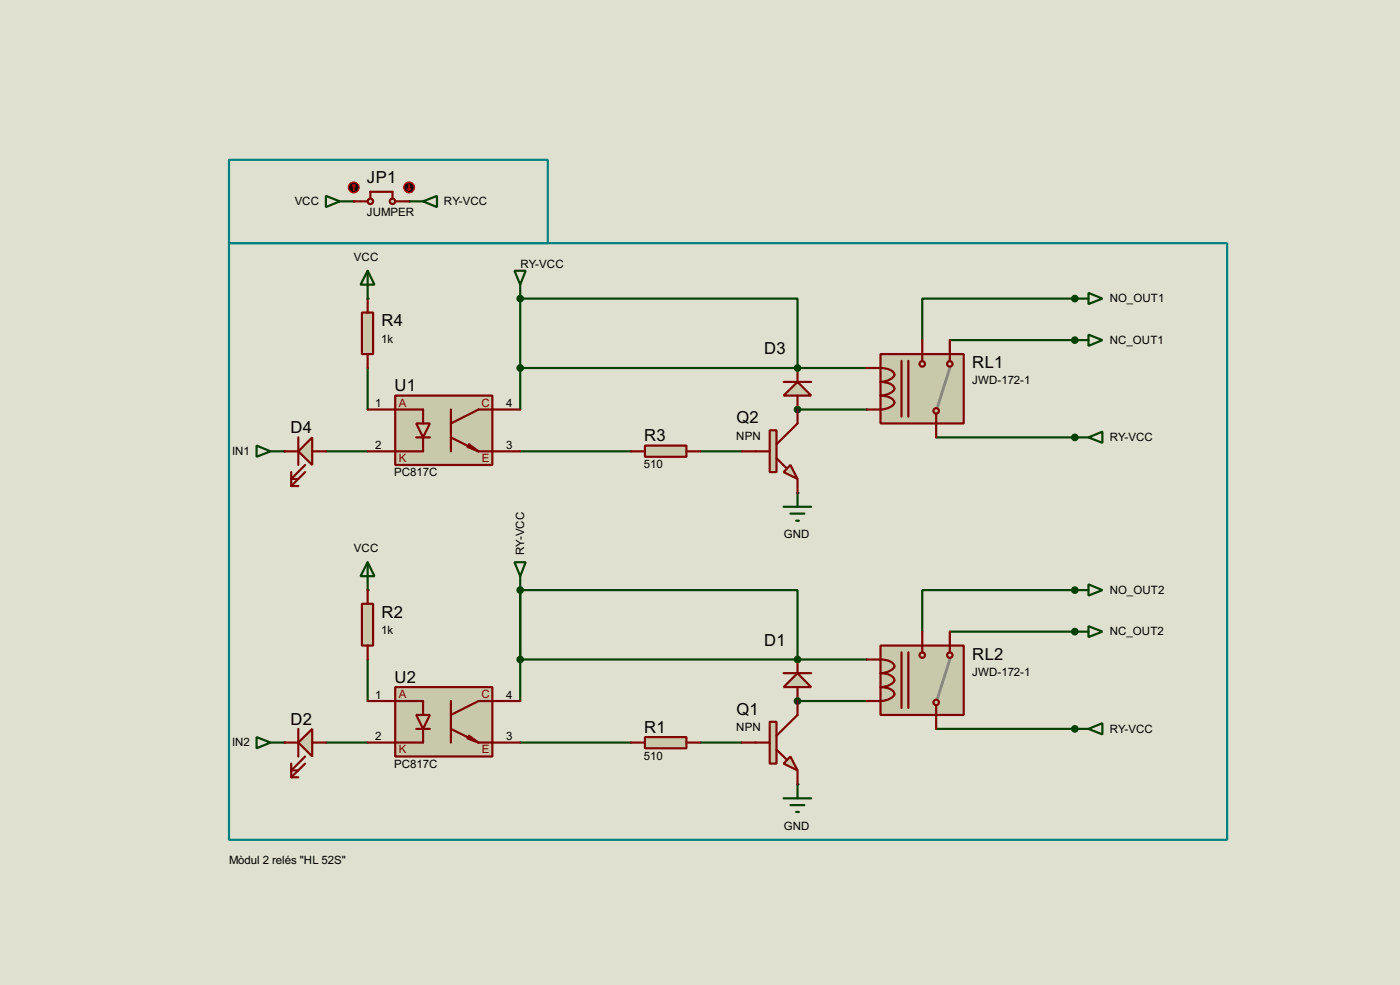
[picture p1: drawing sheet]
<svg xmlns="http://www.w3.org/2000/svg" width="256mm" height="180mm" viewBox="0 0 256 180" stroke-linecap="round" stroke-linejoin="round" font-family="sans-serif">
<path d="M0 0h256.5v180.3h-256.5z" fill="#e0e0d0"/>
<path d="M95.3 135.9h20.3" fill="none" stroke="#004000" stroke-width=".4"/>
<g fill="#004000">
<circle cx="146.1" cy="120.7" r=".2"/>
<circle cx="146.1" cy="128.3" r=".2"/>
</g>
<path d="M67.4 67.4v7.6M95.3 82.6h20.3" fill="none" stroke="#004000" stroke-width=".4"/>
<g fill="#004000">
<circle cx="146.1" cy="67.4" r=".2"/>
<circle cx="146.1" cy="75" r=".2"/>
</g>
<path d="M146.1 67.4h12.7M146.1 75h12.7M128.3 82.6h7.6M146.1 120.7h12.7M146.1 128.3h12.7" fill="none" stroke="#004000" stroke-width=".4"/>
<g fill="#004000">
<circle cx="146.1" cy="75" r=".2"/>
<circle cx="146.1" cy="90.2" r=".2"/>
</g>
<path d="M128.3 135.9h7.6" fill="none" stroke="#004000" stroke-width=".4"/>
<g fill="#004000">
<circle cx="146.1" cy="128.3" r=".2"/>
<circle cx="146.1" cy="143.6" r=".2"/>
</g>
<path d="M59.7 135.9h7.7" fill="none" stroke="#004000" stroke-width=".4"/>
<circle cx="52.1" cy="135.9" r=".2" fill="#004000"/>
<path d="M196.9 108h-27.9v7.6" fill="none" stroke="#004000" stroke-width=".4"/>
<circle cx="196.9" cy="108" r=".2" fill="#004000"/>
<path d="M59.7 82.6h7.7" fill="none" stroke="#004000" stroke-width=".4"/>
<g fill="#004000">
<circle cx="52.1" cy="82.6" r=".2"/>
<circle cx="67.4" cy="108" r=".2"/>
</g>
<path d="M67.4 120.7v7.6" fill="none" stroke="#004000" stroke-width=".4"/>
<circle cx="67.4" cy="54.7" r=".2" fill="#004000"/>
<path d="M196.9 54.7h-27.9v7.6M146.1 67.4h-50.8v7.6M146.1 120.7h-50.8v7.6" fill="none" stroke="#004000" stroke-width=".4"/>
<circle cx="196.9" cy="54.7" r=".2" fill="#004000"/>
<path d="M174 62.3h22.9" fill="none" stroke="#004000" stroke-width=".4"/>
<circle cx="196.9" cy="62.3" r=".2" fill="#004000"/>
<path d="M174 115.6h22.9" fill="none" stroke="#004000" stroke-width=".4"/>
<circle cx="196.9" cy="115.6" r=".2" fill="#004000"/>
<path d="M171.5 133.4h25.4" fill="none" stroke="#004000" stroke-width=".4"/>
<g fill="#004000">
<circle cx="196.9" cy="133.4" r=".2"/>
<circle cx="95.3" cy="54.7" r=".2"/>
</g>
<path d="M95.3 67.4v-12.7h50.8v12.7M95.3 108v12.7" fill="none" stroke="#004000" stroke-width=".4"/>
<circle cx="95.3" cy="108" r=".2" fill="#004000"/>
<path d="M171.5 80.1h25.4M95.3 120.7v-12.7h50.8v12.7" fill="none" stroke="#004000" stroke-width=".4"/>
<g fill="#004000">
<circle cx="196.9" cy="80.1" r=".2"/>
<circle cx="64.8" cy="36.9" r=".2"/>
<circle cx="75" cy="36.9" r=".2"/>
</g>
<path d="M72.4 125.8h17.8v12.7h-17.8z" fill="#c8c8aa" stroke="#800000" stroke-width=".4"/>
<path d="M76.3 130.9h2.5l-1.3 2.5z" fill="#c8c8aa" stroke="#800000" stroke-width=".4"/>
<path d="M67.4 128.3h10.1v2.6M76.3 133.4h2.5M77.5 133.4v2.5h-10.1M82.6 128.3v7.6M82.6 133.4l5.1 2.5M85.7 135.2l2 .7M85.9 134.7l1.8 1.2M87.7 135.9h7.6M95.3 128.3h-7.6l-5.1 2.6" fill="none" stroke="#800000" stroke-width=".4"/>
<path d="M118.2 134.9h7.6v2.1h-7.6z" fill="#c8c8aa" stroke="#800000" stroke-width=".4"/>
<path d="M115.6 135.9h2.6M125.8 135.9h2.5" fill="none" stroke="#800000" stroke-width=".4"/>
<path d="M146.1 123.2l2.5 2.6h-5z" fill="#c8c8aa" stroke="#800000" stroke-width=".4"/>
<path d="M143.6 123.2h5M146.1 120.7v2.5M146.1 125.8v2.5" fill="none" stroke="#800000" stroke-width=".4"/>
<g fill="#004000" stroke="#004000" stroke-width=".4">
<circle cx="146.1" cy="120.7" r=".5"/>
<circle cx="146.1" cy="128.3" r=".5"/>
</g>
<path d="M72.4 72.4h17.8v12.7h-17.8z" fill="#c8c8aa" stroke="#800000" stroke-width=".4"/>
<path d="M76.3 77.5h2.5l-1.3 2.6z" fill="#c8c8aa" stroke="#800000" stroke-width=".4"/>
<path d="M67.4 75h10.1v2.5M82.6 75v7.6M95.3 75h-7.6l-5.1 2.5M76.3 80.1h2.5M77.5 80.1v2.5h-10.1M82.6 80.1l5.1 2.5M85.7 81.8l2 .8M85.9 81.3l1.8 1.3M87.7 82.6h7.6" fill="none" stroke="#800000" stroke-width=".4"/>
<path d="M118.2 81.6h7.6v2h-7.6z" fill="#c8c8aa" stroke="#800000" stroke-width=".4"/>
<path d="M115.6 82.6h2.6M125.8 82.6h2.5" fill="none" stroke="#800000" stroke-width=".4"/>
<path d="M66.3 57.2h2.1v7.6h-2.1z" fill="#c8c8aa" stroke="#800000" stroke-width=".4"/>
<path d="M67.4 54.7v2.5M67.4 64.8v2.6" fill="none" stroke="#800000" stroke-width=".4"/>
<path d="M143.6 72.4l2.5-2.5 2.5 2.5z" fill="#c8c8aa" stroke="#800000" stroke-width=".4"/>
<path d="M143.6 69.9h5M146.1 67.4v2.5M146.1 72.4v2.6" fill="none" stroke="#800000" stroke-width=".4"/>
<g fill="#004000" stroke="#004000" stroke-width=".4">
<circle cx="146.1" cy="67.4" r=".5"/>
<circle cx="146.1" cy="75" r=".5"/>
</g>
<path d="M42 44.5h182.8v109.2h-182.8z" fill="none" stroke="#008080" stroke-width=".4"/>
<path d="M161.3 64.8h15.3v12.7h-15.3z" fill="#c8c8aa" stroke="#800000" stroke-width=".4"/>
<path d="M174 67.4l-2.2 7.1" fill="none" stroke="#808080" stroke-width=".5"/>
<g fill="#c8c8aa" stroke="#800000" stroke-width=".4">
<circle cx="171.5" cy="75.2" r=".5"/>
<circle cx="168.9" cy="66.6" r=".5"/>
</g>
<path d="M161.3 67.4a3.2 3.2 0 0 1 2.5 .8 .89 .89 0 0 1-.7 1.2l-1.2 .4-.6 .1a3.2 3.2 0 0 1 2.5 .9 .86 .86 0 0 1-.7 1.2l-1.2 .3-.6 .1a2.33 2.33 0 0 1 2.6 1.3 2.68 2.68 0 0 1-2.6 1.3M165.2 66.1v10.2M166.4 66.1v10.2M169 64.8v1.3M171.5 75.7v1.8" fill="none" stroke="#800000" stroke-width=".4"/>
<circle cx="174" cy="66.6" r=".5" fill="#c8c8aa" stroke="#800000" stroke-width=".4"/>
<path d="M158.8 67.4h2.5M158.8 75h2.5M169 62.3v2.5M171.5 77.5v2.6M174 62.3v3.8" fill="none" stroke="#800000" stroke-width=".4"/>
<path d="M161.3 118.2h15.3v12.7h-15.3z" fill="#c8c8aa" stroke="#800000" stroke-width=".4"/>
<path d="M174 120.7l-2.2 7.1" fill="none" stroke="#808080" stroke-width=".5"/>
<g fill="#c8c8aa" stroke="#800000" stroke-width=".4">
<circle cx="171.5" cy="128.6" r=".5"/>
<circle cx="168.9" cy="119.9" r=".5"/>
</g>
<path d="M165.2 119.4v10.2M166.4 119.4v10.2M169 118.2v1.2M161.3 120.7a3.2 3.2 0 0 1 2.5 .9 .86 .86 0 0 1-.7 1.2l-1.2 .3-.6 .1a2.33 2.33 0 0 1 2.6 1.3 2.68 2.68 0 0 1-2.6 1.3 3.1 3.1 0 0 1 2.5 .9 .88 .88 0 0 1-.7 1.2l-1.2 .3-.6 .1M171.5 129.1v1.8" fill="none" stroke="#800000" stroke-width=".4"/>
<circle cx="174" cy="119.9" r=".5" fill="#c8c8aa" stroke="#800000" stroke-width=".4"/>
<path d="M169 115.6v2.6M174 115.6v3.8M158.8 120.7h2.5M158.8 128.3h2.5M171.5 130.9v2.5" fill="none" stroke="#800000" stroke-width=".4"/>
<path d="M143.6 92.8h5M144.8 94h2.6M145.9 95.3h.5M146.1 90.2v2.6" fill="none" stroke="#004000" stroke-width=".4"/>
<path d="M144.8 85.1l1.3 2.6-2.5-1.3z" fill="#c8c8aa" stroke="#800000" stroke-width=".4"/>
<path d="M141 78.8h1.3v7.6h-1.3z" fill="#c8c8aa" stroke="#800000" stroke-width=".4"/>
<path d="M146.1 75v2.5l-3.8 3.8M135.9 82.6h5.1M142.3 83.9l1.8 1.8M146.1 87.7v2.5" fill="none" stroke="#800000" stroke-width=".4"/>
<path d="M143.6 146.1h5M144.8 147.4h2.6M145.9 148.6h.5M146.1 143.6v2.5" fill="none" stroke="#004000" stroke-width=".4"/>
<path d="M144.8 138.5l1.3 2.5-2.5-1.2z" fill="#c8c8aa" stroke="#800000" stroke-width=".4"/>
<path d="M141 132.1h1.3v7.7h-1.3z" fill="#c8c8aa" stroke="#800000" stroke-width=".4"/>
<path d="M135.9 135.9h5.1M142.3 137.2l1.8 1.8M146.1 128.3v2.6l-3.8 3.8M146.1 141v2.6" fill="none" stroke="#800000" stroke-width=".4"/>
<path d="M47 81.6l2.6 1-2.6 1zM49.6 82.6h2.5M47 134.9l2.6 1-2.6 1.1zM49.6 135.9h2.5" fill="none" stroke="#004000" stroke-width=".4"/>
<path d="M54.7 135.9l2.5-2.5v5.1z" fill="#c8c8aa" stroke="#800000" stroke-width=".4"/>
<path d="M52.1 135.9h2.6M53.4 139.8v2.5M54.7 133.4v5.1M55.9 138.5l-2.5 2.5h1.3M55.9 139.8l-2.5 2.5M57.2 135.9h2.5M53.4 142.3h1.3" fill="none" stroke="#800000" stroke-width=".4"/>
<path d="M196.9 108h2.5M199.4 107l2.6 1-2.6 1z" fill="none" stroke="#004000" stroke-width=".4"/>
<circle cx="196.9" cy="108" r=".5" fill="#004000" stroke="#004000" stroke-width=".4"/>
<path d="M54.7 82.6l2.5-2.5v5z" fill="#c8c8aa" stroke="#800000" stroke-width=".4"/>
<path d="M52.1 82.6h2.6M53.4 89h1.3M53.4 86.4v2.6M54.7 80.1v5M55.9 85.1l-2.5 2.6h1.3M55.9 86.4l-2.5 2.6M57.2 82.6h2.5" fill="none" stroke="#800000" stroke-width=".4"/>
<path d="M67.4 102.9l1.2 2.6h-2.5zM67.4 102.9v5.1" fill="none" stroke="#004000" stroke-width=".4"/>
<path d="M66.3 110.5h2.1v7.7h-2.1z" fill="#c8c8aa" stroke="#800000" stroke-width=".4"/>
<path d="M67.9 36.4v-1.3h4v1.3M67.4 108v2.5M67.4 118.2v2.5" fill="none" stroke="#800000" stroke-width=".4"/>
<g fill="none" stroke="#004000" stroke-width=".4">
<path d="M59.7 35.9l2.6 1-2.6 1zM62.3 36.9h2.5M75 36.9h2.5M77.5 36.9l2.6-1v2zM67.4 49.6l1.2 2.5h-2.5zM67.4 49.6v5.1M94.3 49.6h2l-1 2.5zM95.3 52.1v2.6M196.9 54.7h2.5M199.4 53.6l2.6 1.1-2.6 1zM196.9 62.3h2.5M199.4 61.3l2.6 1-2.6 1z"/>
<path d="M196.9 80.1h2.5M199.4 80.1l2.6-1.1v2.1zM94.3 102.9h2l-1 2.6zM95.3 105.5v2.5M196.9 115.6h2.5M199.4 114.6l2.6 1-2.6 1zM196.9 133.4h2.5M199.4 133.4l2.6-1v2z"/>
</g>
<g fill="#004000" stroke="#004000" stroke-width=".4">
<circle cx="95.3" cy="67.4" r=".5"/>
<circle cx="95.3" cy="120.7" r=".5"/>
<circle cx="196.9" cy="54.7" r=".5"/>
<circle cx="196.9" cy="62.3" r=".5"/>
<circle cx="196.9" cy="115.6" r=".5"/>
<circle cx="196.9" cy="133.4" r=".5"/>
<circle cx="95.3" cy="54.7" r=".5"/>
<circle cx="95.3" cy="108" r=".5"/>
<circle cx="196.9" cy="80.1" r=".5"/>
</g>
<path d="M42 29.3h58.4v15.2h-58.4z" fill="none" stroke="#008080" stroke-width=".4"/>
<g fill="#c8c8aa" stroke="#800000" stroke-width=".4">
<circle cx="67.8" cy="36.9" r=".5"/>
<circle cx="71.9" cy="36.9" r=".5"/>
</g>
<path d="M64.8 36.9h2.6M72.4 36.9h2.6" fill="none" stroke="#800000" stroke-width=".4"/>
<circle cx="64.8" cy="34.3" r="1" fill="#400000" stroke="#f00" stroke-width=".2"/>
<path d="M64.8 33.8l-.2 .3M64.8 33.8l.3 .3M64.8 33.8v1.1" fill="none" stroke="#f00" stroke-width=".2"/>
<circle cx="74.9" cy="34.3" r="1" fill="#400000" stroke="#f00" stroke-width=".2"/>
<path d="M74.7 34.6l.3 .3M75 33.8v1.1M75.2 34.6l-.2 .3" fill="none" stroke="#f00" stroke-width=".2"/>
<g font-size="3.4">
<text x="67.2" y="33.5">JP1</text>
<text x="69.9" y="59.8">R4</text>
<text x="140" y="64.8">D3</text>
<text x="72.3" y="71.6">U1</text>
<text x="178.1" y="67.4">RL1</text>
<text x="134.9" y="77.5">Q2</text>
<text x="53.2" y="79.3">D4</text>
<text x="118" y="80.8">R3</text>
<text x="69.9" y="113.1">R2</text>
<text x="140" y="118.2">D1</text>
<text x="72.3" y="125">U2</text>
<text x="178.1" y="120.7">RL2</text>
<text x="134.9" y="130.9">Q1</text>
<text x="53.2" y="132.6">D2</text>
<text x="118" y="134.1">R1</text>
</g>
<g font-size="2.4">
<text x="54" y="37.6">VCC</text>
<text x="67.2" y="39.5">JUMPER</text>
<text x="81.3" y="37.6">RY-VCC</text>
<text x="64.8" y="47.7">VCC</text>
<text x="95.3" y="49">RY-VCC</text>
<text x="203.3" y="55.4">NO_OUT1</text>
<text x="69.9" y="62.7">1k</text>
<text x="203.3" y="63">NC_OUT1</text>
<text x="178.1" y="70.3">JWD-172-1</text>
<text x="68.8" y="74.6">1</text>
<text x="92.8" y="74.6">4</text>
<text x="42.5" y="83.3">IN1</text>
<text x="68.8" y="82.2">2</text>
<text x="92.8" y="82.2">3</text>
<text x="134.9" y="80.4">NPN</text>
<text x="203.3" y="80.8">RY-VCC</text>
<text x="72.2" y="87.2">PC817C</text>
<text x="118" y="85.7">510</text>
<text x="64.8" y="101.1">VCC</text>
<text x="96" y="101.6" transform="rotate(-90 96 101.6)">RY-VCC</text>
<text x="143.6" y="98.5">GND</text>
<text x="203.3" y="108.7">NO_OUT2</text>
<text x="69.9" y="116.1">1k</text>
<text x="203.3" y="116.3">NC_OUT2</text>
<text x="178.1" y="123.7">JWD-172-1</text>
<text x="68.8" y="127.9">1</text>
<text x="92.8" y="127.9">4</text>
<text x="42.5" y="136.6">IN2</text>
<text x="68.8" y="135.5">2</text>
<text x="92.8" y="135.5">3</text>
<text x="134.9" y="133.8">NPN</text>
<text x="203.3" y="134.1">RY-VCC</text>
<text x="72.2" y="140.6">PC817C</text>
<text x="118" y="139.1">510</text>
<text x="143.6" y="151.9">GND</text>
<text x="42" y="158.2">Mòdul 2 relés &quot;HL 52S&quot;</text>
</g>
<g font-size="2.4" fill="#800000">
<text x="73" y="74.4">A</text>
<text x="88.2" y="74.4">C</text>
<text x="73" y="84.6">K</text>
<text x="88.3" y="84.6">E</text>
<text x="73" y="127.8">A</text>
<text x="88.2" y="127.8">C</text>
<text x="73" y="137.9">K</text>
<text x="88.3" y="137.9">E</text>
</g>
</svg>
